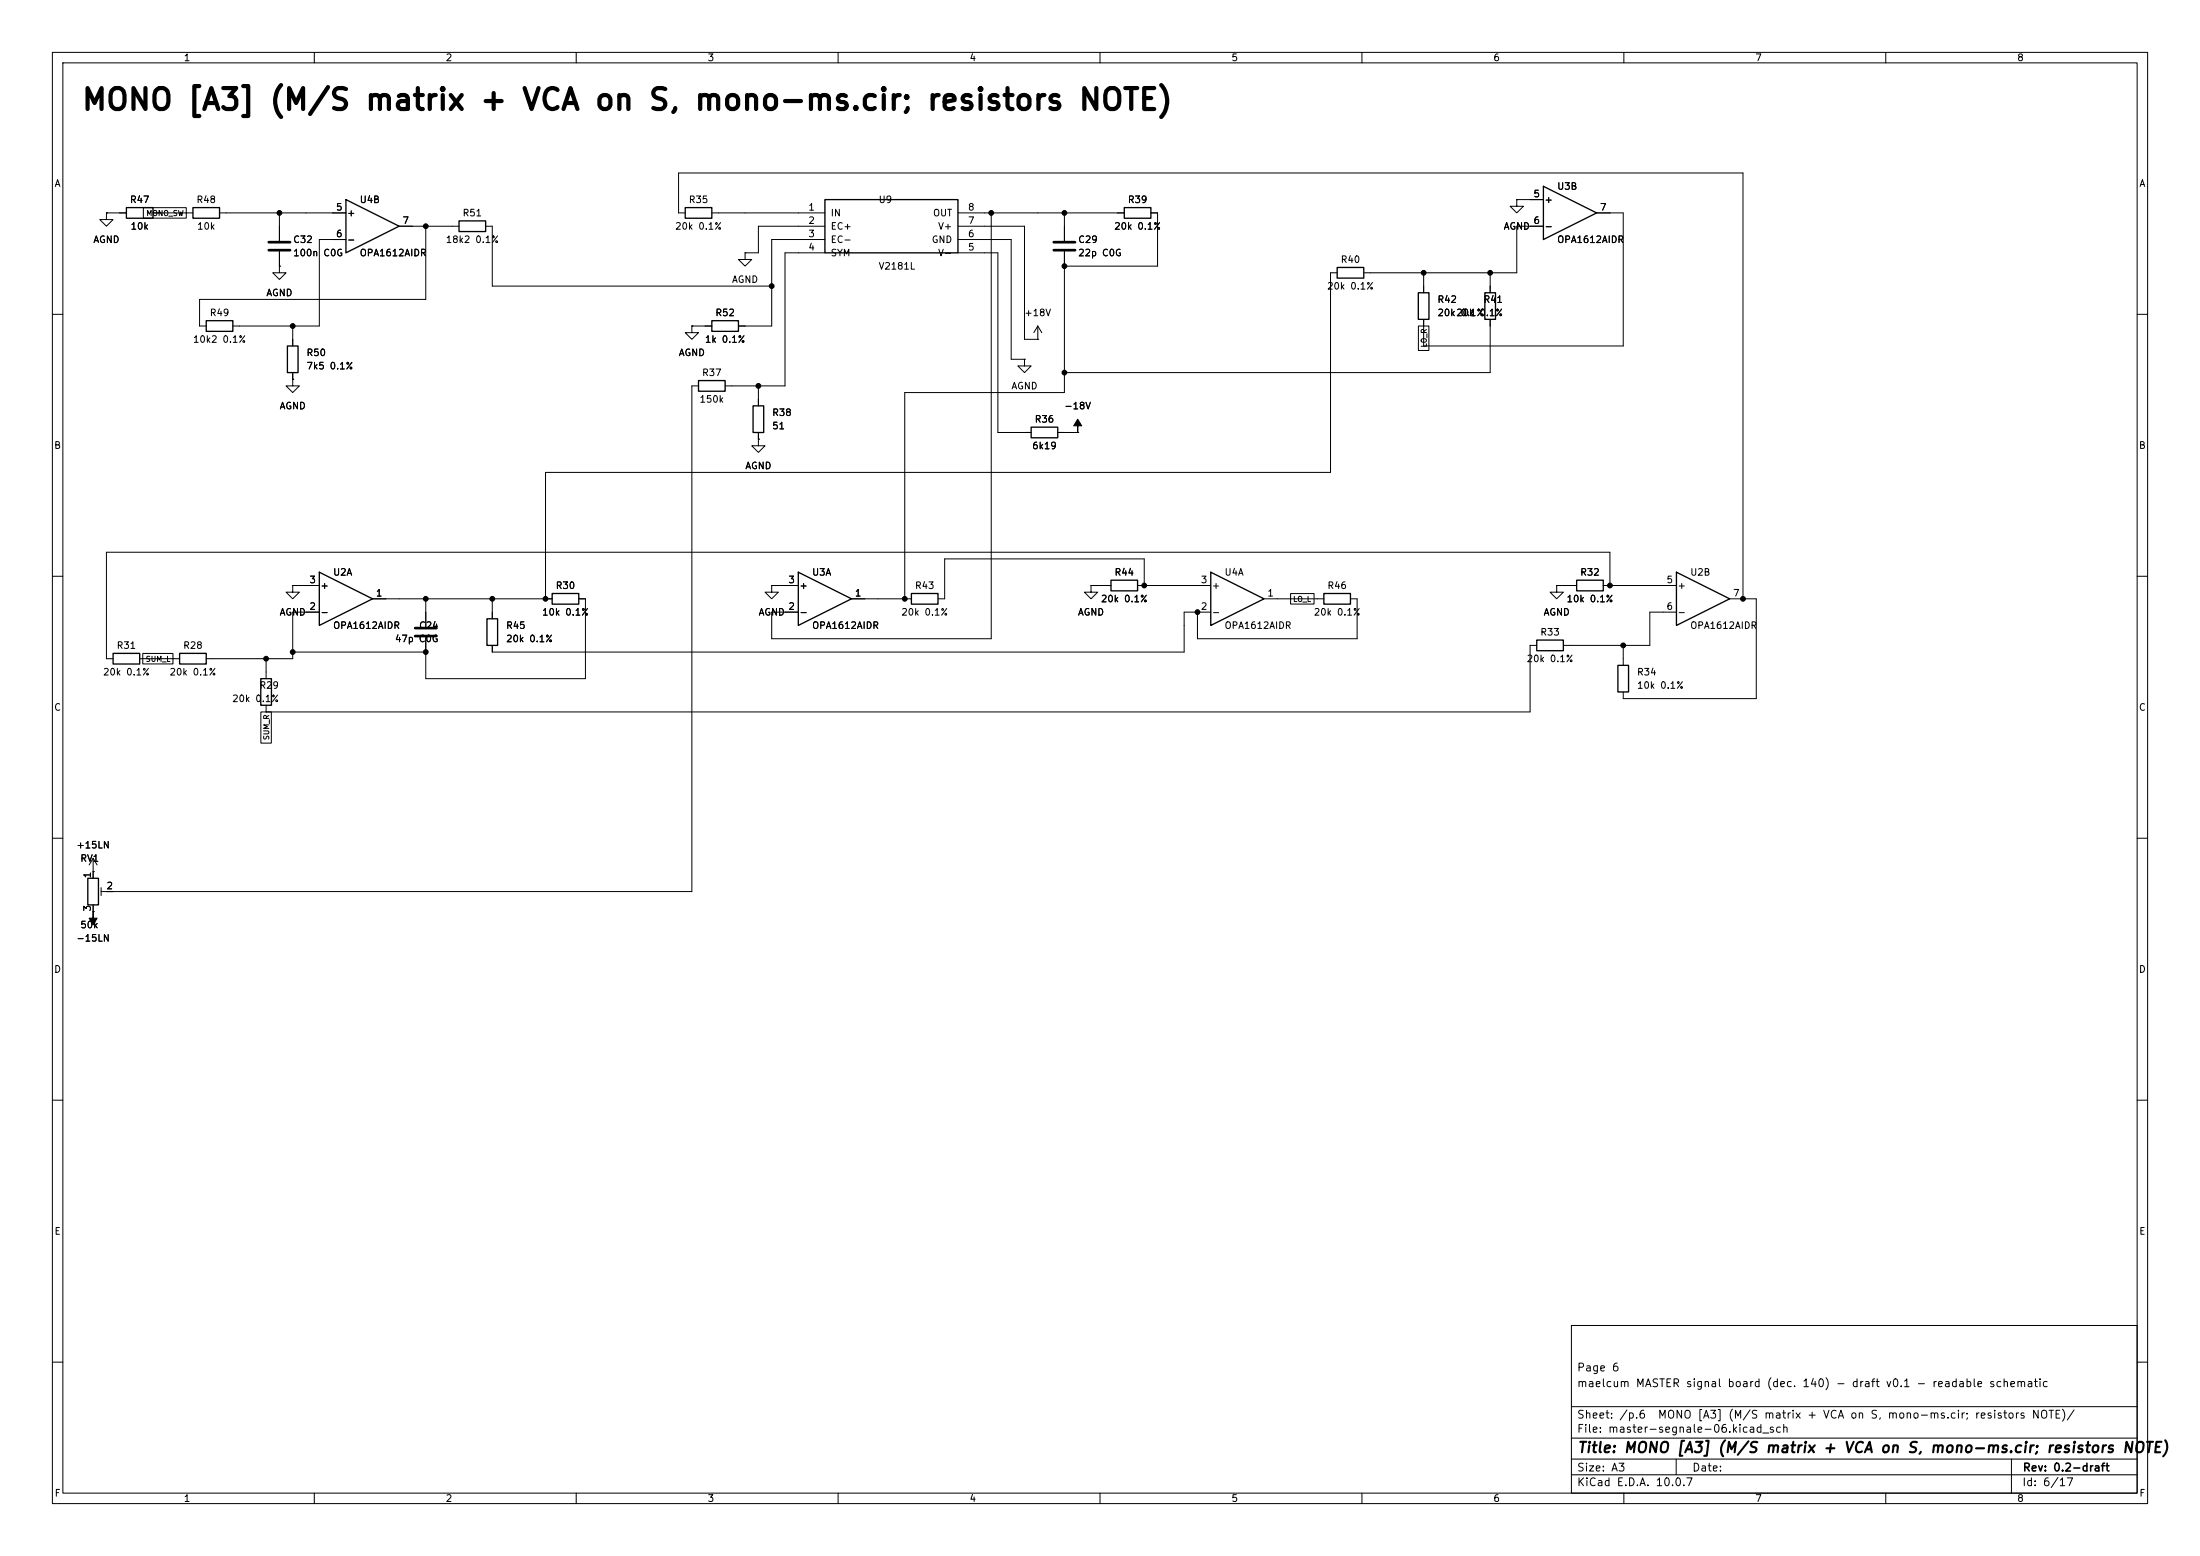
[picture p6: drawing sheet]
<svg xmlns="http://www.w3.org/2000/svg" width="420mm" height="297mm" viewBox="0 0 420 297" stroke-linecap="round" stroke-linejoin="round" font-family="sans-serif">
<g fill="none" stroke="#000" stroke-width=".19">
<path d="M10 10h400v277h-400zM12 12h396v273h-396zM60 10v2M110 10v2M160 10v2M210 10v2M260 10v2M310 10v2M360 10v2M27.4 39.6h8.2v2h-8.2zM289.6 38.1v1.3h1.2l-1.2 1.2-1.3-1.2h1.3M289.6 38.1h.1"/>
<path d="M289.6 38.1h5M20.3 40.6v1.3h1.3l-1.3 1.3-1.3-1.3h1.3M20.3 40.6h.1M20.3 40.6h3.8M29.2 40.6h7.6M41.9 40.6h24.1M53.3 50.8v1.3h1.3l-1.3 1.2-1.2-1.2h1.2M53.3 50.8h.1M53.3 40.6v5.4M53.3 48v2.8M66 45.7h-5v16.5h-16.6M76.2 43.2h11.4"/>
<path d="M81.3 43.2v14h-43.2v5h1.3M92.7 43.2h1.3v11.4h53.3M130.8 40.6h-1.3v-7.6h203.2v81.3M135.9 40.6h21.6M142.2 48.3v1.2h1.3l-1.3 1.3-1.2-1.3h1.2M142.2 48.3h.1M157.5 45.7h-10.2v16.5h-6.3M157.5 48.3h-7.6v25.4h-11.5M157.5 43.2h-12.7v5.1h-2.6M182.9 48.3h7.6v34.3h6.3M182.9 40.6h31.7M182.9 43.2h12.7v21.6h2.5"/>
<path d="M182.9 45.7h10.1v22.9h2.6M189.2 40.6v81.3h-41.9v-5.1h5.1M203.2 40.6v5.4M203.2 48v26.9h-30.5v39.4M219.7 40.6h1.3v10.2h-17.8M255.3 52.1h-1.3v38.1h-149.9v24.1M271.8 52.1v3.8M284.5 52.1v3.8M294.6 43.2h-5v8.9h-29.3M304.8 40.6h5.1v25.4h-38.1v-5M10 60h2M55.9 72.4v1.3h1.2l-1.2 1.2-1.3-1.2h1.3"/>
<path d="M55.9 72.4h.1M55.9 62.2v3.8M55.9 71.1v1.3M132.1 62.2v1.3h1.2l-1.2 1.3-1.3-1.3h1.3M132.1 62.2h.1M132.1 62.2h3.8M133.3 73.7h-1.2v96.5h-112.8M144.8 73.7v3.8M195.6 68.6v1.3h1.2l-1.2 1.2-1.3-1.2h1.3M195.6 68.6h.1M198.1 64.8h.1M198.1 62.2l-.7 1.3"/>
<path d="M198.1 62.2l.8 1.3M198.1 62.2v2.6M270.8 62.2h2v4.7h-2zM284.5 61v10.1h-81.3M408 60h2M144.8 83.8v1.3h1.2l-1.2 1.3-1.3-1.3h1.3M144.8 83.8h.1M144.8 82.6v1.2M201.9 82.6h3.8M205.7 82.6h.1M10 110h2M55.9 111.8v1.2h1.2l-1.2 1.3-1.3-1.3h1.3"/>
<path d="M55.9 111.8h.1M55.9 111.8h5.1M61 116.8h-5.1v8.9h-16.5M71.1 114.3h34.3M81.3 114.3v5.3M94 114.3v3.8M110.5 114.3h1.3v15.2h-30.5v-7.8M147.3 111.8v1.2h1.3l-1.3 1.3-1.3-1.3h1.3M147.3 111.8h.1M147.3 111.8h5.1M162.6 114.3h11.4M208.3 111.8v1.2h1.2l-1.2 1.3-1.3-1.3h1.3"/>
<path d="M208.3 111.8h.1M208.3 111.8h3.8M217.2 111.8h13.9M218.4 111.8v-5.1h-38.1v7.6h-1.2M231.1 116.8h-5v7.7h-132.1v-1.3M241.3 114.3h11.4M246.4 113.3h4.5v2h-4.5zM257.8 114.3h1.3v7.6h-30.5v-5.1M297.2 111.8v1.2h1.2l-1.2 1.3-1.3-1.3h1.3M297.2 111.8h.1M297.2 111.8h3.8M306.1 111.8h13.9"/>
<path d="M307.3 111.8v-6.4h-287v20.3h1.3M320 116.8h-5v6.4h-16.6M330.2 114.3h5.1v19.1h-25.4v-1.3M408 110h2M26.7 125.7h7.6M27.3 124.7h5.7v2h-5.7zM49.8 135.9h2v5.9h-2zM50.8 125.7v3.8M50.8 134.6v1.3M55.9 124.5h25.4M293.4 123.2h-1.3v12.7h-241.3M309.9 123.2v3.8"/>
<path d="M10 160h2M408 160h2M17.8 174h.1M17.8 166.4h.1M17.8 163.8l-.8 1.3M17.8 163.8l.7 1.3M17.8 163.8v3.8M17.8 172.7v1.3M19.3 169.4v1.5M10 210h2M408 210h2M300 253h108v32h-108z"/>
<path d="M10 260h2M300 278.5h108M300 274.5h108M300 268.5h108M320 278.5v3M384 278.5v6.5M408 260h2M60 285v2M110 285v2M160 285v2M210 285v2M260 285v2"/>
<path d="M300 281.5h108M310 285v2M360 285v2"/>
</g>
<g fill="none" stroke="#000" stroke-width=".25">
<path d="M24.1 39.6h5.1v2.1h-5.1zM36.8 39.6h5.1v2.1h-5.1zM66 38.1l10.2 5.1-10.2 5.1zM130.8 39.6h5.1v2.1h-5.1zM157.5 38.1h25.4v10.2h-25.4zM214.6 39.6h5.1v2.1h-5.1zM294.6 35.6l10.2 5-10.2 5.1zM87.6 42.2h5.1v2h-5.1zM255.3 51.1h5v2h-5zM270.8 55.9h2v5.1h-2zM283.5 55.9h2v5.1h-2zM39.4 61.2h5v2h-5z"/>
<path d="M54.9 66h2v5.1h-2zM133.3 72.6h5.1v2.1h-5.1zM135.9 61.2h5.1v2h-5.1zM143.8 77.5h2v5.1h-2zM196.8 81.5h5.1v2.1h-5.1zM61 109.2l10.1 5.1-10.1 5.1zM93 118.1h2v5.1h-2zM105.4 113.3h5.1v2h-5.1zM152.4 109.2l10.2 5.1-10.2 5.1zM174 113.3h5.1v2h-5.1zM212.1 110.7h5.1v2.1h-5.1zM231.1 109.2l10.2 5.1-10.2 5.1z"/>
<path d="M252.7 113.3h5.1v2h-5.1zM301 110.7h5.1v2.1h-5.1zM320 109.2l10.2 5.1-10.2 5.1zM21.6 124.7h5.1v2h-5.1zM34.3 124.7h5.1v2h-5.1zM49.8 129.5h2v5.1h-2zM293.4 122.2h5v2h-5zM308.9 127h2v5.1h-2zM16.8 167.6h2v5.1h-2z"/>
</g>
<path d="M51.3 46.2h4.1M51.3 47.8h4.1M201.2 46.2h4M201.2 47.8h4M79.2 119.9h4.1M79.2 121.4h4.1" fill="none" stroke="#000" stroke-width=".51"/>
<g fill="#000" stroke="#000" stroke-width=".19">
<path d="M205.7 80l.8 1.3h-.8v1.3v-1.3h-.7zM17.8 174v1.3h.7l-.7 1.2-.8-1.2h.8z"/>
<circle cx="53.3" cy="40.6" r=".46"/>
<circle cx="81.3" cy="43.2" r=".46"/>
<circle cx="147.3" cy="54.6" r=".46"/>
<circle cx="189.2" cy="40.6" r=".46"/>
<circle cx="203.2" cy="40.6" r=".46"/>
<circle cx="203.2" cy="50.8" r=".46"/>
<circle cx="271.8" cy="52.1" r=".46"/>
<circle cx="284.5" cy="52.1" r=".46"/>
<circle cx="55.9" cy="62.2" r=".46"/>
<circle cx="144.8" cy="73.7" r=".46"/>
<circle cx="203.2" cy="71.1" r=".46"/>
<circle cx="81.3" cy="114.3" r=".46"/>
<circle cx="94" cy="114.3" r=".46"/>
<circle cx="104.1" cy="114.3" r=".46"/>
<circle cx="172.7" cy="114.3" r=".46"/>
<circle cx="218.4" cy="111.8" r=".46"/>
<circle cx="228.6" cy="116.8" r=".46"/>
<circle cx="307.3" cy="111.8" r=".46"/>
<circle cx="332.7" cy="114.3" r=".46"/>
<circle cx="50.8" cy="125.7" r=".46"/>
<circle cx="55.9" cy="124.5" r=".46"/>
<circle cx="81.3" cy="124.5" r=".46"/>
<circle cx="309.9" cy="123.2" r=".46"/>
</g>
<text font-size="4" x="15.4" y="22">MONO [A3] (M/S matrix + VCA on S, mono-ms.cir; resistors NOTE)</text>
<text font-size="2" x="301" y="277.8">Title: MONO [A3] (M/S matrix + VCA on S, mono-ms.cir; resistors NOTE)</text>
<g font-size="1.5">
<text x="300.9" y="262.1">Page 6</text>
<text x="300.9" y="265.1">maelcum MASTER signal board (dec. 140) - draft v0.1 - readable schematic</text>
<text x="300.9" y="273.8">File: master-segnale-06.kicad_sch</text>
<text x="300.9" y="271.1">Sheet: /p.6</text>
<text x="316.4" y="271.1">MONO [A3] (M/S matrix + VCA on S, mono-ms.cir; resistors NOTE)/</text>
<text x="300.9" y="281.2">Size: A3</text>
<text x="322.9" y="281.2">Date:</text>
<text x="386" y="281.2">Rev: 0.2-draft</text>
<text x="300.9" y="284">KiCad E.D.A. 10.0.7</text>
<text x="385.9" y="284">Id: 6/17</text>
</g>
<g font-size="1.3">
<text x="35" y="12">1</text>
<text x="85" y="12">2</text>
<text x="135" y="12">3</text>
<text x="185" y="12">4</text>
<text x="235" y="12">5</text>
<text x="285" y="12">6</text>
<text x="335" y="12">7</text>
<text x="385" y="12">8</text>
<text x="10.3" y="36">A</text>
<text x="408.3" y="36">A</text>
<text x="24.7" y="39.1">R47</text>
<text x="37.4" y="39.1">R48</text>
<text x="64" y="40.5">5</text>
<text x="66.1" y="41.6">+</text>
<text x="68.6" y="39.1">U4B</text>
<text x="88.2" y="41.6">R51</text>
<text x="131.4" y="39.1">R35</text>
<text x="154.2" y="40.5">1</text>
<text x="158.5" y="41.6">IN</text>
<text x="167.6" y="39.1">U9</text>
<text x="178" y="41.6">OUT</text>
<text x="184.7" y="40.5">8</text>
<text x="215.2" y="39.1">R39</text>
<text x="292.6" y="38">5</text>
<text x="294.7" y="39.1">+</text>
<text x="297.2" y="36.5">U3B</text>
<text x="305.3" y="40.5">7</text>
<text x="17.7" y="46.7">AGND</text>
<text x="24.8" y="44.1">10k</text>
<text x="37.5" y="44.1">10k</text>
<text x="55.9" y="46.7">C32</text>
<text x="64" y="45.6">6</text>
<text x="66.1" y="46.7">-</text>
<text x="76.7" y="43">7</text>
<text x="85" y="46.7">18k2 0.1%</text>
<text x="128.8" y="44.1">20k 0.1%</text>
<text x="154.2" y="43">2</text>
<text x="154.2" y="45.6">3</text>
<text x="158.5" y="44.1">EC+</text>
<text x="158.5" y="46.7">EC-</text>
<text x="177.8" y="46.7">GND</text>
<text x="179" y="44.1">V+</text>
<text x="184.7" y="45.6">6</text>
<text x="184.7" y="43">7</text>
<text x="205.7" y="46.7">C29</text>
<text x="212.6" y="44.1">20k 0.1%</text>
<text x="287" y="44.1">AGND</text>
<text x="292.6" y="43">6</text>
<text x="294.7" y="44.1">-</text>
<text x="297.2" y="46.7">OPA1612AIDR</text>
<text x="55.9" y="49.2">100n</text>
<text x="61.6" y="49.2">C0G</text>
<text x="68.6" y="49.2">OPA1612AIDR</text>
<text x="154.2" y="48.1">4</text>
<text x="158.5" y="49.2">SYM</text>
<text x="167.6" y="51.8">V2181L</text>
<text x="179" y="49.2">V-</text>
<text x="184.7" y="48.1">5</text>
<text x="205.7" y="49.2">22p C0G</text>
<text x="255.8" y="50.5">R40</text>
<text x="50.7" y="56.8">AGND</text>
<text x="139.6" y="54.3">AGND</text>
<text x="253.2" y="55.6">20k 0.1%</text>
<text x="274.3" y="58.1">R42</text>
<text x="283.1" y="58.1">R41</text>
<text x="36.7" y="65.7">10k2 0.1%</text>
<text x="39.9" y="60.7">R49</text>
<text x="134.5" y="65.7">1k 0.1%</text>
<text x="136.5" y="60.7">R52</text>
<text x="195.5" y="60.7">+18V</text>
<text x="274.3" y="60.7">20k20k 0.1%</text>
<text x="278.7" y="60.7">0.1%</text>
<text x="58.4" y="68.3">R50</text>
<text x="58.4" y="70.8">7k5 0.1%</text>
<text x="129.5" y="68.3">AGND</text>
<text x="133.4" y="77.2">150k</text>
<text x="133.9" y="72.1">R37</text>
<text x="193" y="74.6">AGND</text>
<text x="53.3" y="78.4">AGND</text>
<text x="147.3" y="79.7">R38</text>
<text x="147.3" y="82.2">51</text>
<text x="197.4" y="81">R36</text>
<text x="203.1" y="78.4">-18V</text>
<text x="10.2" y="86">B</text>
<text x="142.2" y="89.9">AGND</text>
<text x="196.9" y="86.1">6k19</text>
<text x="408.2" y="86">B</text>
<text x="59" y="111.6">3</text>
<text x="61.1" y="112.7">+</text>
<text x="63.5" y="110.2">U2A</text>
<text x="106" y="112.7">R30</text>
<text x="150.4" y="111.6">3</text>
<text x="152.5" y="112.7">+</text>
<text x="154.9" y="110.2">U3A</text>
<text x="174.6" y="112.7">R43</text>
<text x="212.7" y="110.2">R44</text>
<text x="229.1" y="111.6">3</text>
<text x="231.2" y="112.7">+</text>
<text x="233.7" y="110.2">U4A</text>
<text x="253.3" y="112.7">R46</text>
<text x="301.6" y="110.2">R32</text>
<text x="318" y="111.6">5</text>
<text x="320.1" y="112.7">+</text>
<text x="322.6" y="110.2">U2B</text>
<text x="53.3" y="117.8">AGND</text>
<text x="59" y="116.7">2</text>
<text x="61.1" y="117.8">-</text>
<text x="71.7" y="114.2">1</text>
<text x="103.4" y="117.8">10k 0.1%</text>
<text x="144.7" y="117.8">AGND</text>
<text x="150.4" y="116.7">2</text>
<text x="152.5" y="117.8">-</text>
<text x="163.1" y="114.2">1</text>
<text x="172" y="117.8">20k 0.1%</text>
<text x="205.7" y="117.8">AGND</text>
<text x="210.1" y="115.3">20k 0.1%</text>
<text x="229.1" y="116.7">2</text>
<text x="231.2" y="117.8">-</text>
<text x="241.8" y="114.2">1</text>
<text x="250.7" y="117.8">20k 0.1%</text>
<text x="294.6" y="117.8">AGND</text>
<text x="299" y="115.3">10k 0.1%</text>
<text x="318" y="116.7">6</text>
<text x="320.1" y="117.8">-</text>
<text x="330.7" y="114.2">7</text>
<text x="22.2" y="124.2">R31</text>
<text x="34.9" y="124.2">R28</text>
<text x="63.5" y="120.3">OPA1612AIDR</text>
<text x="75.3" y="122.9">47p C0G</text>
<text x="79.9" y="120.3">C24</text>
<text x="96.5" y="120.3">R45</text>
<text x="96.5" y="122.9">20k 0.1%</text>
<text x="154.9" y="120.3">OPA1612AIDR</text>
<text x="233.7" y="120.3">OPA1612AIDR</text>
<text x="293.9" y="121.6">R33</text>
<text x="322.6" y="120.3">OPA1612AIDR</text>
<text x="19.6" y="129.2">20k 0.1%</text>
<text x="32.3" y="129.2">20k 0.1%</text>
<text x="49.4" y="131.8">R29</text>
<text x="291.3" y="126.7">20k 0.1%</text>
<text x="312.4" y="129.2">R34</text>
<text x="312.4" y="131.8">10k 0.1%</text>
<text x="10.2" y="136">C</text>
<text x="44.2" y="134.3">20k 0.1%</text>
<text x="408.2" y="136">C</text>
<text x="14.5" y="162.3">+15LN</text>
<text x="15.2" y="164.8">RV1</text>
<text x="17.6" y="167.7" transform="rotate(-90 17.6 167.7)">1</text>
<text x="20.2" y="170">2</text>
<text x="15.2" y="177.5">50k</text>
<text x="17.6" y="174.1" transform="rotate(-90 17.6 174.1)">3</text>
<text x="10.2" y="186">D</text>
<text x="14.5" y="180">-15LN</text>
<text x="408.2" y="186">D</text>
<text x="10.3" y="236">E</text>
<text x="408.3" y="236">E</text>
<text x="10.3" y="286">F</text>
<text x="35" y="287">1</text>
<text x="85" y="287">2</text>
<text x="135" y="287">3</text>
<text x="185" y="287">4</text>
<text x="235" y="287">5</text>
<text x="285" y="287">6</text>
<text x="335" y="287">7</text>
<text x="385" y="287">8</text>
<text x="408.3" y="286">F</text>
</g>
<g font-size="1">
<text x="27.8" y="41.5">MONO_SW</text>
<text x="272.6" y="66.4" transform="rotate(-90 272.6 66.4)">LO_R</text>
<text x="246.8" y="115.1">LO_L</text>
<text x="27.7" y="126.6">SUM_L</text>
<text x="51.6" y="141.4" transform="rotate(-90 51.6 141.4)">SUM_R</text>
</g>
</svg>
